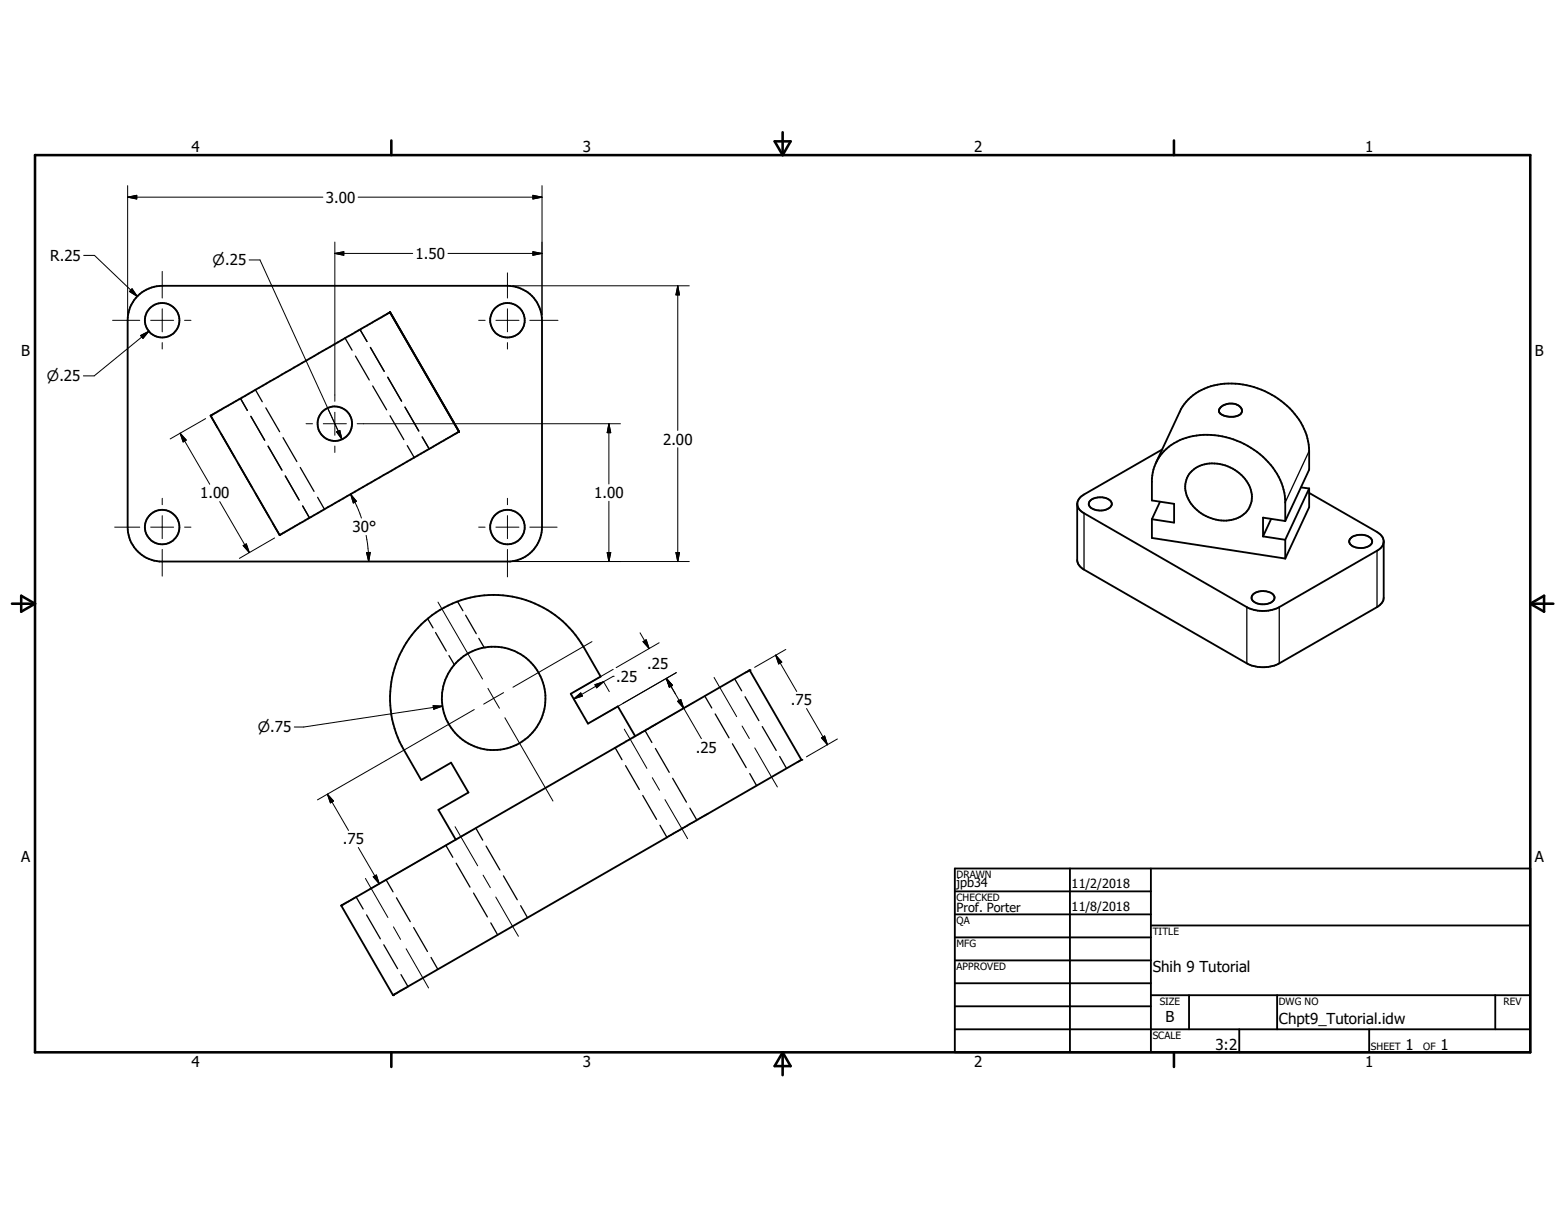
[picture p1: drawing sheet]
<svg xmlns="http://www.w3.org/2000/svg" width="279mm" height="216mm" viewBox="0 0 279 216" stroke-linecap="round" stroke-linejoin="round" font-family="sans-serif">
<g fill="none" stroke="#000" stroke-width=".33">
<path d="M24.6 52.9a6.4 6.4 0 0 1 4.4-1.8h61.7a6.2 6.2 0 0 1 6.2 6.2v36.9a6.2 6.2 0 0 1-5.7 6.2h-62.7a6.2 6.2 0 0 1-5.7-6.2v-36.9a6.1 6.1 0 0 1 1.8-4.4zM69.7 55.8l-32.1 18.5 12.4 21.3 32-18.4M69.7 55.8h.1M69.7 55.8l12.4 21.4M82 77.2h.1M218.2 72.8l.6-.4a3.3 3.3 0 0 1 1.9-.2 1.28 1.28 0 0 1 1.2 1.6 1.77 1.77 0 0 1-1.5 .7l-1.2-.1-.6-.2a.79 .79 0 0 1-.7-.6 .79 .79 0 0 1 .3-.8zM192.6 90.2a2.02 2.02 0 0 0 1.2 1.5l29.1 16.8a6.5 6.5 0 0 0 5.8 0l17.7-10.2 .7-.8 .2-.6M194.9 89.5a2.7 2.7 0 0 1 3.8 .3 1.26 1.26 0 0 1-1.3 1.4 2.56 2.56 0 0 1-2.8-.9l.1-.5zM205.9 92.8l4 .6v-3.3l-4-.7v-3.9a8.4 8.4 0 0 1 7.4-7.6 14.7 14.7 0 0 1 15.8 8.4l.6 2.3v4.5M205.9 92.8v3.3l23.8 3.7M206.6 82.7l4.3-9.1a9.9 9.9 0 0 1 9.9-5 14.7 14.7 0 0 1 12.6 8.6l.5 2.3 .1 4.5-4.3 9.1M207.4 89.7l-1.5 3.1"/>
<path d="M207.8 80.3l-14 8.1a2.1 2.1 0 0 0-1.2 1.6v10.1a2.11 2.11 0 0 0 1.2 1.7l29.1 16.8a6.5 6.5 0 0 0 5.8 0l17.5-10.1a2.14 2.14 0 0 0 1.1-1.7v-10.1a2.28 2.28 0 0 0-1.1-1.6l-12.2-7M212.8 84.4a6.3 6.3 0 0 1 8-.4 5.5 5.5 0 0 1 2.8 5.9 4.8 4.8 0 0 1-5.3 3.1 7 7 0 0 1-6.4-5.7 4.1 4.1 0 0 1 .9-2.9zM225.8 95.9l3.9 .6M227.2 92.7l-1.4 3.2M229.7 93.1l-3.9-.6v3.4M229.7 96.5v3.3M232.5 87.1l1.5 .2M234 87.3v3.4l-4.3 9.1M234 87.3l-4.3 9.2M241.3 96.3a2.74 2.74 0 0 1 3.9 .1 .94 .94 0 0 1-.7 1.3 2.53 2.53 0 0 1-3.3-.7zM224 106.2a2.82 2.82 0 0 1 3.7 .3 1.04 1.04 0 0 1-.9 1.3 2.53 2.53 0 0 1-3.1-.8l.1-.4zM113.6 131.6l-3.2-5.3-5.3 3-3.1-5.3 5.4-3.1-3.1-5.3a18.5 18.5 0 0 0-25.3-6.8 18.5 18.5 0 0 0-6.8 25.2l3.1 5.4 5.3-3.1 3.1 5.3-5.3 3.1 3.1 5.4"/>
<path d="M170.7 159.3h35M170.7 155.2h102.9v32.9h-102.9zM191.3 155.2v32.9M205.7 155.2v32.9M61 161.8l73-42 9.3 16-73 42.1zM170.7 163.4h35M170.7 167.5h35M170.7 171.6h35M170.7 175.7h35M170.7 179.9h35M205.7 165.4h67.9M205.7 177.9h67.9"/>
<path d="M212.6 177.9v6.1M228.3 177.9v6.1M267.3 177.9v6.1M170.7 184h102.9M221.5 184v4.1M244.8 184v4.1"/>
<circle cx="29" cy="57.2" r="3.1"/>
<circle cx="90.7" cy="57.2" r="3.1"/>
<circle cx="59.8" cy="75.7" r="3.1"/>
<circle cx="29" cy="94.2" r="3.1"/>
<circle cx="90.7" cy="94.2" r="3.1"/>
<circle cx="88.2" cy="124.8" r="9.3"/>
</g>
<g fill="#000">
<circle cx="37.6" cy="74.3" r=".17"/>
<circle cx="134" cy="119.8" r=".17"/>
<circle cx="143.3" cy="135.8" r=".17"/>
<circle cx="61" cy="161.8" r=".17"/>
<circle cx="70.3" cy="177.9" r=".17"/>
</g>
<g fill="none" stroke="#000" stroke-width=".23">
<path d="M64.4 58.9l1.2 2.1M37.6 74.3l1.3 2.1M39.5 77.5l2.5 4.3M43 71.2l1.2 2.1M44.8 74.4l2.5 4.3M45.7 69.7l1.2 2.1M47.5 72.9l2.5 4.3M47.9 79.7l2.5 4.3M50.6 78.2l2.5 4.3M61.7 60.4l1.2 2.2M63.5 63.6l2.5 4.3M66.2 62.1l2.5 4.3"/>
<path d="M66.6 69l2.5 4.2M69.3 67.4l2.5 4.3M69.7 74.3l2.5 4.3M72.4 72.8l2.5 4.2M72.8 79.6l1.2 2.2M75.5 78.1l1.2 2.1M42.6 82.8l2.4 4.3M45.7 88.2l2.4 4.2M48.7 93.5l1.3 2.1M51 85.1l2.5 4.3M53.7 83.6l2.4 4.2M54.1 90.4l1.2 2.2"/>
<path d="M56.8 88.9l1.2 2.1M193.8 91.7v10.1M234 80.6l-4.3 9.2M246.2 98.4v10.1M76.4 110.6l1 1.6M77.9 113.1l1.9 3.3M80.3 117.2l.9 1.6M81.8 107.5l.9 1.6M83.2 110l1.9 3.3M85.6 114.1l1 1.6M222.9 108.5v10.1M228.7 108.5v10.1"/>
<path d="M110 133.6l1.2 2.2M111.8 136.8l2.5 4.3M115.3 130.6l1.2 2.1M117.2 133.8l2.4 4.2M120.2 139.1l2.5 4.3M126 124.4l1.2 2.1M127.8 127.6l2.5 4.3M130.9 132.9l2.5 4.3M131.3 121.3l1.3 2.2M133.2 124.5l2.5 4.3M134 138.3l1.2 2.1M136.3 129.9l2.5 4.2"/>
<path d="M139.4 135.2l1.2 2.1M69 157.2l1.3 2.2M79.7 151.1l1.2 2.1M81.6 154.3l2.4 4.2M84.7 159.6l2.4 4.3M85.1 148l1.2 2.1M86.9 151.2l2.5 4.3M90 156.5l2.5 4.3M114.9 142.2l2.5 4.2M118 147.5l1.2 2.2M123.3 144.4l1.3 2.2M63.7 160.3l1.2 2.2"/>
<path d="M65.5 163.5l2.5 4.3M68.6 168.9l2.5 4.2M70.9 160.5l2.4 4.2M71.7 174.2l1.2 2.1M73.9 165.8l2.5 4.3M77 171.1l1.3 2.1M87.7 164.9l1.3 2.2M93.1 161.9l1.2 2.1"/>
</g>
<g fill="none" stroke="#000" stroke-width=".46">
<path d="M6.3 27.7h267.3v160.4h-267.3zM70 25.1v2.6M138.5 25.3h2.8l-1.4 2.4zM139.9 23.6v4.1M209.9 25.1v2.6M2.1 107.9h4.2M3.8 106.5l2.5 1.4-2.5 1.4zM273.6 107.9h4.1M273.6 107.9l2.4-1.4v2.8zM70 188.1v2.6M139.9 188.1v4.1M139.9 188.1l1.4 2.4h-2.8z"/>
<path d="M209.9 188.1v2.6"/>
</g>
<g fill="none" stroke="#000" stroke-width=".18">
<path d="M22.8 35.2h34.9M22.8 35.2l1.6-.3v.7zM22.8 33.2v23M64 35.2h32.9M95.3 34.9l1.6 .3-1.6 .4zM96.9 33.2v23M15 45.6h1.9l7.6 7.4M20.1 57.3h4.9M23.6 51.6l.9 1.4-1.4-.9zM25.1 60l1.5-.8-1 1.3zM26.6 59.2l-9.8 8h-1.9M26.9 57.3h4.1"/>
<path d="M29 48.5v4.8M29 55.2v4.1M33 57.3h1.1M44.5 46.5h2l14 30.6M59.9 45.3h13.9M59.9 45.3l1.6-.3v.6zM59.9 43.3v28.4M80.1 45.3h16.8M85.6 57.3h1.1M88.6 57.3h4.2M90.7 48.8v4.5M90.7 55.2v4.1"/>
<path d="M91.7 51.1h31.5M94.7 57.3h5M95.3 45l1.6 .3-1.6 .3zM121.2 51.1v25.8M121.2 51.1l.3 1.6h-.7zM29 61.2v1.2M32.2 77.4l5.3 9.1M32.2 77.4l1.1 1.3-.6 .3zM36.8 74.8l-6.4 3.6M54.7 75.7h1.2M57.8 75.7h4.1M58.6 72.9l1.9 4.2"/>
<path d="M59.9 73.7v4.1M59.9 79.7v1.2M60.2 77.2l.5-.3 .4 1.6zM60.5 77.1l.6 1.4M63.8 75.7h47.1M90.7 61.2v1.2M108.8 75.7v10.8M108.8 75.7l.4 1.6h-.7zM20.5 94.2h4.5M26.9 94.2h4.1M29 89.1v1.1M29 92.2v4.1"/>
<path d="M29 98.2v4.8M33 94.2h1.1M39.3 89.6l5.3 9.2M43.5 97.5l.5-.3 .6 1.6zM49.1 96.1l-6.3 3.7M62.7 88.3l1.1 2.1 .8 2.2M62.7 88.3l1 1.3-.5 .3zM65.4 95.7l.5 3.1v1.6M65.5 98.8l.7-.1-.3 1.7zM85.6 94.2h1.1M88.6 94.2h4.2M90.7 89.1v1.1"/>
<path d="M90.7 92.2v4.1M90.7 98.2v4.9M94.7 94.2h4.9M108.5 98.8h.7l-.4 1.6zM108.8 89.6v10.8M120.8 98.8h.7l-.3 1.6zM121.2 80v20.4M78.3 107.6l8 13.8M91.7 100.4h31.5M105.8 114.7l-14.1 8.1M109.6 119.6l-6.7 3.9M114.4 113.1l1.6 2.8"/>
<path d="M115 114.7l.5-.4 .5 1.6zM117.8 114.9l-7.7 4.4M138.7 117.1l3.7 6.5M138.7 117.1l1.1 1.2-.6 .4zM140.5 116.1l-5.6 3.2M77.4 126.1l1.7 .1-1.6 .6zM79.1 126.2l-24.8 3.7h-1.7M84.8 126.8l-28 16.2M87.2 123l1 1.8M88.2 124.8l-1.7 1M88.2 124.8l1.1 1.8M90 123.8l-1.8 1"/>
<path d="M90.3 128.3l8.5 14.9M102.5 124.9l1.1 1.8M102.6 124.9l1.2-1.1 .3 .6zM106.4 122.4l1.5-.6-1.2 1.1zM107.9 121.8l1 1.8M107.9 121.8l-5.3 3.1M109.6 120.9h.1M109.6 120.9l-1.7 .9M111.3 125.7l9.6-5.5-14.9 8.6M111.6 130.3l1 1.8M112.6 132l3 5.3M116.6 139l1.3 2.2"/>
<path d="M119.1 121.3l6.3 10.7M119.1 121.3l1.1 1.2-.5 .3zM121.1 125.3l.6-.3 .5 1.6zM124 125.5l-9.6 5.6M127.6 121.1l1.1 1.8M128.6 122.8l3.1 5.3M132.7 129.8l1.3 2.2M134.9 133.7l4.1 6.9M144.2 126.6l3.7 6.5M146.8 131.9l.6-.4 .5 1.6zM149.7 132.1l-5.5 3.2M58.5 141.9l3.8 6.5"/>
<path d="M58.5 141.9l1.1 1.3-.5 .3zM64.1 151.5l3.7 6.4M65.3 157l1 1.8M66.3 158.8l-.3 .2M66.3 158.7l3 5.3M66.7 156.7l.6-.3 .5 1.5zM81.3 147.8l1.1 1.7M82.3 149.6l-15.9 9.2M82.3 149.5l3.1 5.2M84.2 148.5l-1.8 1M86.4 156.4l1.3 2.2M118.9 142.9l4 7"/>
<path d="M70.3 165.7l1.3 2.2M72.6 169.6l4 7M88.6 160.3l4.1 7"/>
</g>
<g fill="#000" stroke="#000" stroke-width=".18">
<path d="M22.8 35.2l1.6-.3v.7zM95.3 34.9l1.6 .3-1.6 .4zM23.6 51.6l.9 1.4-1.4-.9zM59.9 45.3l1.6-.3v.6zM95.3 45l1.6 .3-1.6 .3zM121.2 51.1l.3 1.6h-.7zM25.1 60l1.5-.8-1 1.3zM32.2 77.4l1.1 1.3-.6 .3zM60.2 77.2l.5-.3 .4 1.6zM108.8 75.7l.4 1.6h-.7zM43.5 97.5l.5-.3 .6 1.6zM62.7 88.3l1 1.3-.5 .3z"/>
<path d="M65.5 98.8l.7-.1-.3 1.7zM108.5 98.8h.7l-.4 1.6zM120.8 98.8h.7l-.3 1.6zM115 114.7l.5-.4 .5 1.6zM138.7 117.1l1.1 1.2-.6 .4zM77.4 126.1l1.7 .1-1.6 .6zM102.6 124.9l1.2-1.1 .3 .6zM106.4 122.4l1.5-.6-1.2 1.1zM119.1 121.3l1.1 1.2-.5 .3zM121.1 125.3l.6-.3 .5 1.6zM146.8 131.9l.6-.4 .5 1.6zM58.5 141.9l1.1 1.3-.5 .3z"/>
<path d="M66.7 156.7l.6-.3 .5 1.5z"/>
</g>
<g font-size="2.7">
<text x="34.2" y="27.1">4</text>
<text x="104.2" y="27.1">3</text>
<text x="174.1" y="27.1">2</text>
<text x="244" y="27.1">1</text>
<text x="58.3" y="36.2">3.00</text>
<text x="9" y="46.7">R.25</text>
<text x="74.3" y="46.3">1.50</text>
<text x="3.8" y="63.7">B</text>
<text x="274.4" y="63.7">B</text>
<text x="118.5" y="79.5">2.00</text>
<text x="35.8" y="89.1">1.00</text>
<text x="106.2" y="89">1.00</text>
<text x="63" y="95.1">30°</text>
<text x="115.7" y="119.5">.25</text>
<text x="110.2" y="121.8">.25</text>
<text x="141.4" y="126.1">.75</text>
<text x="124.4" y="134.5">.25</text>
<text x="3.8" y="154">A</text>
<text x="61.3" y="150.9">.75</text>
<text x="274.4" y="154">A</text>
<text x="206.1" y="173.6">Shih 9 Tutorial</text>
<text x="208.3" y="182.7">B</text>
<text x="228.6" y="183.1">Chpt9_Tutorial.idw</text>
<text x="34.2" y="190.7">4</text>
<text x="104.2" y="190.7">3</text>
<text x="174.1" y="190.7">2</text>
<text x="217.3" y="187.7">3:2</text>
<text x="244" y="190.7">1</text>
<text x="251.2" y="187.7">1</text>
<text x="257.5" y="187.7">1</text>
</g>
<g font-size="2.6">
<text x="38" y="47.4">n.25</text>
<text x="8.4" y="68.2">n.25</text>
<text x="46.1" y="130.9">n.75</text>
</g>
<g font-size="2.3">
<text x="171" y="158.5">jpb34</text>
<text x="191.6" y="158.6">11/2/2018</text>
<text x="171" y="163">Prof. Porter</text>
<text x="191.6" y="162.7">11/8/2018</text>
</g>
<g font-size="1.8">
<text x="171" y="156.8">DRAWN</text>
<text x="171" y="160.9">CHECKED</text>
<text x="171" y="165.1">QA</text>
<text x="206.1" y="167">TITLE</text>
<text x="171" y="169.2">MFG</text>
<text x="171" y="173.3">APPROVED</text>
<text x="207.3" y="179.5">SIZE</text>
<text x="228.6" y="179.5">DWG NO</text>
<text x="268.8" y="179.5">REV</text>
<text x="206.1" y="185.6">SCALE</text>
<text x="245.1" y="187.7">SHEET</text>
<text x="254.4" y="187.7">OF</text>
</g>
</svg>
